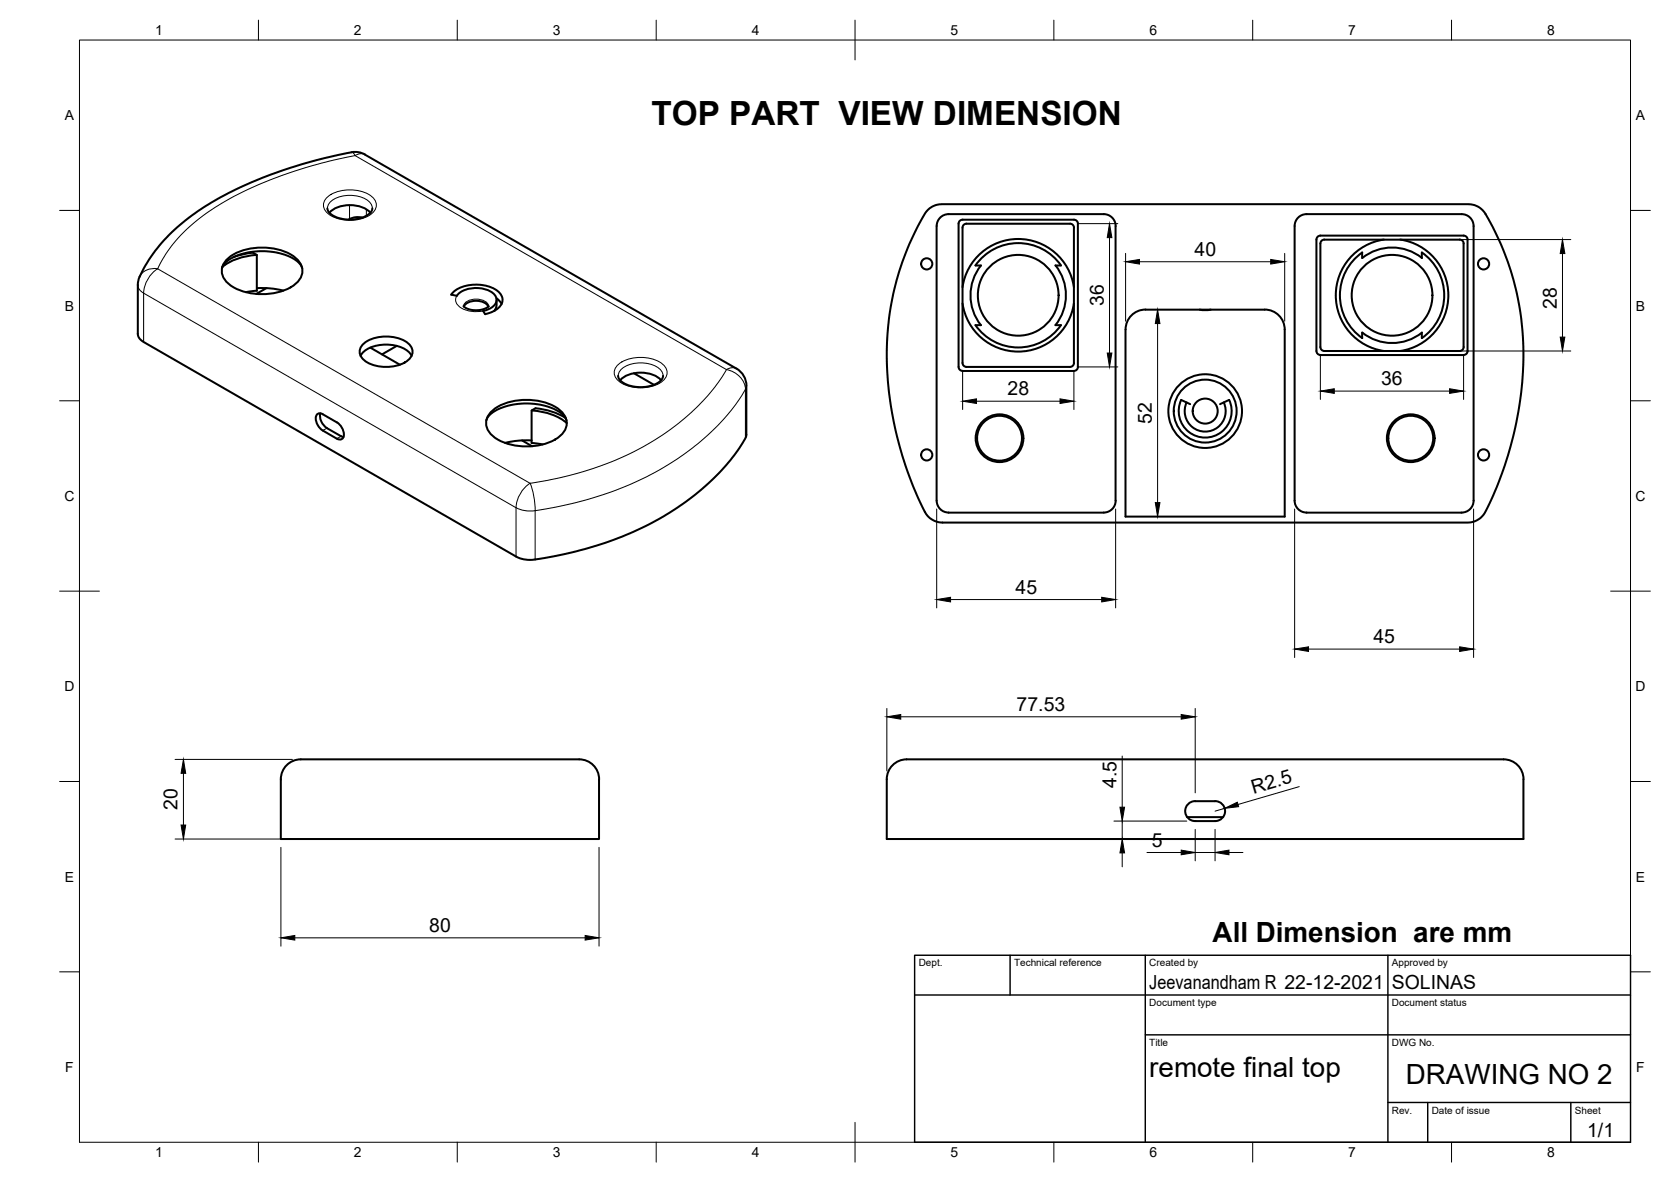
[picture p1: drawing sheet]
<svg xmlns="http://www.w3.org/2000/svg" width="420mm" height="297mm" viewBox="0 0 420 297" stroke-linecap="round" stroke-linejoin="round" font-family="sans-serif">
<!-- layer: Visible -->
<g fill="none" stroke="#000" stroke-width=".51">
<path d="M82.3 52.4a3.6 3.6 0 0 0 3.4 2.5 8.1 8.1 0 0 0 7.6-1.7l.3-.8M82.8 53.5a7.9 7.9 0 0 1 10.3 0M91.1 54.7l-1.7-.1-1.7 .6M233.3 52.8l1-.8 .9-.4 1.6-.3h132.4a4.9 4.9 0 0 1 4.3 2.5 71.3 71.3 0 0 1 8.3 49.7 84.8 84.8 0 0 1-8.9 26l-1 .9a5 5 0 0 1-2.9 .9h-132a5 5 0 0 1-4.5-2.7 87 87 0 0 1-8.8-49.9 67 67 0 0 1 9.4-25.7zM235.5 56.8v69M235.5 56.8a2.99 2.99 0 0 1 3-3h39a2.99 2.99 0 0 1 3 3M242.3 56.5l.7-.3h26a.97 .97 0 0 1 1 1v34a1.01 1.01 0 0 1-1 1h-26a1.01 1.01 0 0 1-1-1v-34zM271 56.2v36M271 56.2a1.01 1.01 0 0 0-1-1h-28a1.01 1.01 0 0 0-1 1v36a1.04 1.04 0 0 0 1 1h28a1.01 1.01 0 0 0 1-1M280.5 56.8v69M331.3 59.5l.7-.3h36a.97 .97 0 0 1 1 1v28a1.01 1.01 0 0 1-1 1h-36a1.01 1.01 0 0 1-1-1v-28zM34.6 71.6v12.3a2.49 2.49 0 0 0 1.5 2l93.7 54a7.7 7.7 0 0 0 4.8 .7 84.6 84.6 0 0 0 38.7-15.1 47.6 47.6 0 0 0 14.3-15.9l.1-12.6"/>
<path d="M35.1 69.6a43.4 43.4 0 0 1 18-18.7 109.1 109.1 0 0 1 36.5-12.7l1.1 .2 1.1 .4 93.4 53.8M35.1 69.5l-.5 2.1M55.8 67.4a5.5 5.5 0 0 1 3.9-3.2 17.1 17.1 0 0 1 15 1.4l1 1.1 .3 .7M57 65.3a14.2 14.2 0 0 1 12.7-2.7 8.5 8.5 0 0 1 6.1 4.3 4.1 4.1 0 0 1-1.7 4.7 15.2 15.2 0 0 1-16.4 0 3.9 3.9 0 0 1-.7-6.3zM58.7 64.6l2.7-.8 2.2-.3 1 .6v9l-2.8 .3M64.6 64.1a15 15 0 0 0-8.7 3M64.6 72.4a22 22 0 0 1 6.7 .6M67 72.4l-2.5 1.5M113.9 73.5a9.7 9.7 0 0 1 11.4-.2 2.58 2.58 0 0 1-.2 4.3 7.5 7.5 0 0 1-3.1 1.3l-.5-.8a3.9 3.9 0 0 0 3.4-2.6 3.1 3.1 0 0 0-2.9-2.8 6.9 6.9 0 0 0-7.1 1.6l-1.4-.3zM116.5 76.9l1 .7 1.9 .4 1.8-.2 1.1-.4 .6-.5M116.6 77a4 4 0 0 1 5.1-1l.9 .6 .2 .4M124.8 75l1.3 1.4"/>
<path d="M124.9 75.4l-.1 1.6-.5 1.1M242 76.3a14.1 14.1 0 0 0 14 12.1 14.1 14.1 0 0 0 14-12.1M242 72.2a14.1 14.1 0 0 1 14-12.1 14.1 14.1 0 0 1 14 12.1M246.8 64.9a13.1 13.1 0 0 1 20 1.8h-1.4a12 12 0 0 1 0 15h1.4a13.1 13.1 0 0 1-21.5 0h1.3a12 12 0 0 1 .1-15h-1.4zM284.8 79a5 5 0 0 1 3.2-1.2h30a5 5 0 0 1 5 5v47h-40v-47a5 5 0 0 1 1.8-3.8zM304.4 77.8l-1.4 .2-1.4-.2M333 60.2h34M333 60.2a1.01 1.01 0 0 0-1 1v26a1.01 1.01 0 0 0 1 1M342.5 63.5v1.3a12 12 0 0 1 15 0M342.5 63.5a13.1 13.1 0 0 0 0 21.5v-1.4M348 60.2a14.1 14.1 0 0 0-12.1 14 14.1 14.1 0 0 0 12.1 14M352.1 60.2a14.1 14.1 0 0 1 12.1 14 14.1 14.1 0 0 1-12.1 14"/>
<path d="M357.5 63.5v1.3M357.5 63.5a13.1 13.1 0 0 1 0 21.5M367 60.2a1.01 1.01 0 0 1 1 1M368 61.2v26M90.7 89.4a6.9 6.9 0 0 1 6.4-2.8 7.3 7.3 0 0 1 6.4 2.8M91.6 86.2a9.9 9.9 0 0 1 11 0 2.75 2.75 0 0 1 1.1 2.7 2.75 2.75 0 0 1-1.9 2.2 10.2 10.2 0 0 1-10.2-.5 2.59 2.59 0 0 1 0-4.4zM93.1 87.4l7.5 4.3M99.7 86.9l-3.6 2.2M155.4 94.5a3.4 3.4 0 0 0 3.1 2.5 8.3 8.3 0 0 0 7.9-1.7l.3-.8M156 95.6a7.9 7.9 0 0 1 10.2 0M159.4 93.8l5 2.9M185.2 92.6a5 5 0 0 1 2.5 4.4"/>
<path d="M333 88.2h34M342.5 83.6a12 12 0 0 0 15 0M357.5 83.6v1.4M368 87.2a1.01 1.01 0 0 1-1 1M79.6 104.2a1.09 1.09 0 0 1 1.6-.1l3.5 2a3.4 3.4 0 0 1 1.5 4 1.12 1.12 0 0 1-1.5 .1l-3.5-2a3.4 3.4 0 0 1-1.6-4zM80.6 103.9a3.6 3.6 0 0 0 1.6 3.7M82.2 107.6l3.6 2M85.8 109.6l.6 .2M122.3 105.6a5.9 5.9 0 0 1 4.3-3.3 17 17 0 0 1 14.5 1.6l.9 .9 .4 .8M123.4 103.6a14.2 14.2 0 0 1 12.8-2.7 8.5 8.5 0 0 1 6.1 4.2 4.1 4.1 0 0 1-1.8 4.7 15.2 15.2 0 0 1-16.3 0 3.9 3.9 0 0 1-.8-6.2zM131.3 110.7l2.5 1.4M133.7 110.7a22 22 0 0 0-6.7 .6"/>
<path d="M133.7 111.3l2.7 .4M133.7 103.2a14.8 14.8 0 0 1 8.8 3.1M142.2 105a16.8 16.8 0 0 0-7.6-2.4l-.9 .6v8.1M298.4 101.1a5.2 5.2 0 0 0 4.6 7.4 5.2 5.2 0 0 0 4.7-7.4M309 100.5l-2.2 1.1M309.1 100.5a6.7 6.7 0 0 1-6.1 9.5 6.7 6.7 0 0 1-6-9.5l2.3 1.1M235.5 125.8a3 3 0 0 0 3 3h39a2.99 2.99 0 0 0 3-3M325.5 125.8v-69a2.99 2.99 0 0 1 3-3h39a2.99 2.99 0 0 1 3 3v69M325.5 125.8a3 3 0 0 0 3 3h39a2.99 2.99 0 0 0 3-3M72.4 192a7.8 7.8 0 0 1 5.2-1.2h66a7.9 7.9 0 0 1 5.3 1.2 5 5 0 0 1 1.7 3.8v15h-80v-15a5 5 0 0 1 1.8-3.8zM224.1 192.6a5.2 5.2 0 0 1 4-1.8h149.7a5.1 5.1 0 0 1 5.3 5v15h-160.1v-15a5 5 0 0 1 1.1-3.2zM298.5 205.3h9"/>
<path d="M300.5 201.3h5a2.51 2.51 0 0 1 2.5 2.5 2.51 2.51 0 0 1-2.5 2.5h-5M300.5 201.3a2.51 2.51 0 0 0-2.5 2.5 2.51 2.51 0 0 0 2.5 2.5"/>
<circle cx="233" cy="66.3" r="1.41"/>
<circle cx="256" cy="74.2" r="10.2"/>
<circle cx="350" cy="74.2" r="10.2"/>
<circle cx="373" cy="66.3" r="1.41"/>
<circle cx="233" cy="114.3" r="1.41"/>
<circle cx="251.3" cy="110.1" r="6"/>
<circle cx="251.3" cy="110.1" r="5.6"/>
<circle cx="303" cy="103.3" r="9.3"/>
<circle cx="303" cy="103.3" r="3.1"/>
<circle cx="303" cy="103.3" r="7.9"/>
<circle cx="354.7" cy="110.1" r="6"/>
<circle cx="354.7" cy="110.1" r="5.6"/>
<circle cx="373" cy="114.3" r="1.41"/>
</g>
<!-- layer: Visible Narrow -->
<g fill="none" stroke="#000" stroke-width=".25">
<path d="M88.4 38.3l.4 .1 .5 .7a2.59 2.59 0 0 1 2.5-.3M46.1 58.4a67 67 0 0 1 24.7-14.3 122.7 122.7 0 0 1 18.5-5l93.4 53.8a56.2 56.2 0 0 1-24.3 21.1 86.6 86.6 0 0 1-25.1 7.5l-93.7-54 2.5-4.3 1.9-2.4zM82.3 52.3a3.5 3.5 0 0 1 2.8-2.8 7.7 7.7 0 0 1 8.2 1.7l.3 1.1M82.5 49.4a9.9 9.9 0 0 1 11 0 2.75 2.75 0 0 1 1.1 2.6 2.75 2.75 0 0 1-1.9 2.2 10.2 10.2 0 0 1-10.2-.5 2.59 2.59 0 0 1 0-4.3zM87.9 51.5v3.6M92.1 52.6v1.6M35.1 69.5a4.1 4.1 0 0 1 4.6-2 7.8 7.8 0 0 0-3.6 6.2 2.58 2.58 0 0 1-1.5-2.1M114.9 74.3a2.39 2.39 0 0 0 1.7 3.4l2.7 .6 2.2-.2M116.6 76.9a3.2 3.2 0 0 1 3.8-1.7 2.46 2.46 0 0 1 2.4 1.7M124.9 76.6l-.2 .7-.9 1.1M36.1 85.9v-12.2l93.7 53.9M155.4 94.4a3.5 3.5 0 0 1 2.8-2.8 7.7 7.7 0 0 1 8.2 1.7l.3 1.1"/>
<path d="M155.6 91.5a9.9 9.9 0 0 1 11 0 2.75 2.75 0 0 1 1.1 2.6 2.75 2.75 0 0 1-1.9 2.2 10.2 10.2 0 0 1-10.2-.5 2.59 2.59 0 0 1 0-4.3zM182.7 92.9a5.7 5.7 0 0 1 4.7 4.9M185.2 92.6a2.41 2.41 0 0 0-2.5 .3M187.4 97.9a58.7 58.7 0 0 1-23.9 21.4 92.6 92.6 0 0 1-28.9 9M187.4 97.9v12.2M187.7 97l-.3 .8M82.2 107.6l-1 .6M85.8 109.6l-1.1 .6M129.8 127.6v12.3M129.8 127.6l1.2 .5 1.3 .3 2.3-.1M129.8 127.6a7.8 7.8 0 0 1 3.5-6.2 19.8 19.8 0 0 1 1.3 6.9M134.6 128.3v12.3"/>
</g>
<!-- layer: Border -->
<g fill="none" stroke="#000" stroke-width=".25">
<path d="M20 10.1h390v276.9h-390zM65 5.1v5M115 5.1v5M165 5.1v5M215 5.1v10M265 5.1v5M315 5.1v5M365 5.1v5M15 52.9h5M410 52.9h5M15 100.7h5M410 100.7h5"/>
<path d="M15 148.6h10M405 148.6h10M15 196.4h5M410 196.4h5M15 244.2h5M410 244.2h5M65 287v5M115 287v5M165 287v5M215 282.1v9.9M265 287v5M315 287v5"/>
<path d="M365 287v5"/>
</g>
<!-- layer: TitleBlock -->
<path d="M230 240.1h180v46.9h-180zM230 250h180M254 240.1v9.9M288 240.1v46.9M349 240.1v46.9M288 260.1h122M349 277.1h61M359 277.1v9.9M395 277.1v9.9" fill="none" stroke="#000" stroke-width=".36"/>
<!-- layer: Dimensions -->
<g fill="none" stroke="#000" stroke-width=".25">
<path d="M271.1 56.2h10M279 59.7v29M283 63.7v17M286.5 65.8h33M323 63.7v17M354.2 60.2h40.8M392.9 63.7v21M242 93.3v9.6M270 93.3v9.6M271.1 92.2h10M291.1 81.3v45M332 89.3v11.1"/>
<path d="M335.1 88.2h59.9M335.5 98.3h29M368 89.3v11.1M245.5 100.8h21M235.5 127.9v24.9M280.5 127.9v24.9M325.5 127.9v37.3M370.5 127.9v37.3M239 150.7h38M223 178v15.7M300.5 178v21.2M329 163.1h38"/>
<path d="M44 190.8h29.5M46.1 194.3v13M226.5 180.1h70.5M282.2 190v12.8M326.7 197.7l-15.4 4.5M44 210.8h27M70.6 212.9v24.9M150.6 212.9v24.9M280.1 210.8h1M280.1 206.3h18.3M282.2 206.3v4.5M282.2 214.3v3.5"/>
<path d="M288.4 214.2h8.6M300.5 208.4v7.9M300.5 214.2h5M305.5 208.4v7.9M307.9 203.1l-2.4 .7M309 214.2h3.5M74.1 235.7h73"/>
</g>
<g fill="#000" stroke="#000" stroke-width=".25">
<path d="M279 56.2l.6 3.5h-1.2zM283 65.8l3.5-.6v1.2zM319.5 65.2l3.5 .6-3.5 .6zM392.9 60.2l.6 3.5h-1.2zM278.4 88.7h1.2l-.6 3.5zM291.1 77.8l.6 3.5h-1.2zM332 98.3l3.5-.6v1.2zM364.5 97.7l3.5 .6-3.5 .6zM392.3 84.7h1.2l-.6 3.5zM242 100.8l3.5-.6v1.2zM266.5 100.2l3.5 .6-3.5 .6zM290.5 126.3h1.2l-.6 3.5z"/>
<path d="M235.5 150.7l3.5-.6v1.2zM277 150.1l3.5 .6-3.5 .6zM223 180.1l3.5-.5v1.1zM297 179.6l3.5 .5-3.5 .6zM325.5 163.1l3.5-.6v1.2zM367 162.5l3.5 .6-3.5 .6zM46.1 190.8l.6 3.5h-1.2zM45.5 207.3h1.2l-.6 3.5zM282.2 210.8l.6 3.5h-1.2zM281.6 202.8h1.2l-.6 3.5zM297 213.6l3.5 .6-3.5 .6zM305.5 214.2l3.5-.6v1.2z"/>
<path d="M307.9 203.1l3.2-1.5 .3 1.1zM70.6 235.7l3.5-.6v1.1zM147.1 235.1l3.5 .6-3.5 .5z"/>
</g>
<text font-size="8.4" x="163.8" y="31.4">TOP PART VIEW DIMENSION</text>
<g font-size="7">
<text x="304.9" y="236.8">All Dimension are mm</text>
<text x="289" y="270.6">remote final top</text>
<text x="353.5" y="272.3">DRAWING NO 2</text>
</g>
<g font-size="4.9">
<text x="300.4" y="64.3">40</text>
<text x="277.5" y="76.9" transform="rotate(-90 277.5 76.9)">36</text>
<text x="391.4" y="77.6" transform="rotate(-90 391.4 77.6)">28</text>
<text x="253.3" y="99.4">28</text>
<text x="347.3" y="96.8">36</text>
<text x="289.6" y="106.5" transform="rotate(-90 289.6 106.5)">52</text>
<text x="255.4" y="149.2">45</text>
<text x="345.4" y="161.7">45</text>
<text x="255.6" y="178.7">77.53</text>
<text x="44.7" y="203.5" transform="rotate(-90 44.7 203.5)">20</text>
<text x="280.7" y="198" transform="rotate(-90 280.7 198)">4.5</text>
<text x="315.2" y="199.5" transform="rotate(-16 315.2 199.5)">R2.5</text>
<text x="289.6" y="212.8">5</text>
<text x="107.9" y="234.2">80</text>
<text x="289" y="248.5">Jeevanandham R 22-12-2021</text>
<text x="350" y="248.5">SOLINAS</text>
<text x="399.1" y="285.7">1/1</text>
</g>
<g font-size="3.5">
<text x="39" y="8.8">1</text>
<text x="89" y="8.8">2</text>
<text x="139" y="8.8">3</text>
<text x="189" y="8.8">4</text>
<text x="239" y="8.8">5</text>
<text x="289" y="8.8">6</text>
<text x="339" y="8.8">7</text>
<text x="389" y="8.8">8</text>
<text x="16.3" y="30.2">A</text>
<text x="411.3" y="30.2">A</text>
<text x="16.3" y="78">B</text>
<text x="411.3" y="78">B</text>
<text x="16.2" y="125.9">C</text>
<text x="411.2" y="125.9">C</text>
<text x="16.2" y="173.7">D</text>
<text x="411.2" y="173.7">D</text>
<text x="16.3" y="221.6">E</text>
<text x="411.3" y="221.6">E</text>
<text x="16.4" y="269.4">F</text>
<text x="411.4" y="269.4">F</text>
<text x="39" y="290.8">1</text>
<text x="89" y="290.8">2</text>
<text x="139" y="290.8">3</text>
<text x="189" y="290.8">4</text>
<text x="239" y="290.8">5</text>
<text x="289" y="290.8">6</text>
<text x="339" y="290.8">7</text>
<text x="389" y="290.8">8</text>
</g>
<g font-size="2.5">
<text x="231" y="242.9">Dept.</text>
<text x="255" y="242.9">Technical reference</text>
<text x="289" y="242.9">Created by</text>
<text x="350" y="242.9">Approved by</text>
<text x="289" y="252.8">Document type</text>
<text x="350" y="252.8">Document status</text>
<text x="289" y="262.9">Title</text>
<text x="350" y="262.9">DWG No.</text>
<text x="350" y="279.9">Rev.</text>
<text x="360" y="279.9">Date of issue</text>
<text x="396" y="279.9">Sheet</text>
</g>
</svg>
